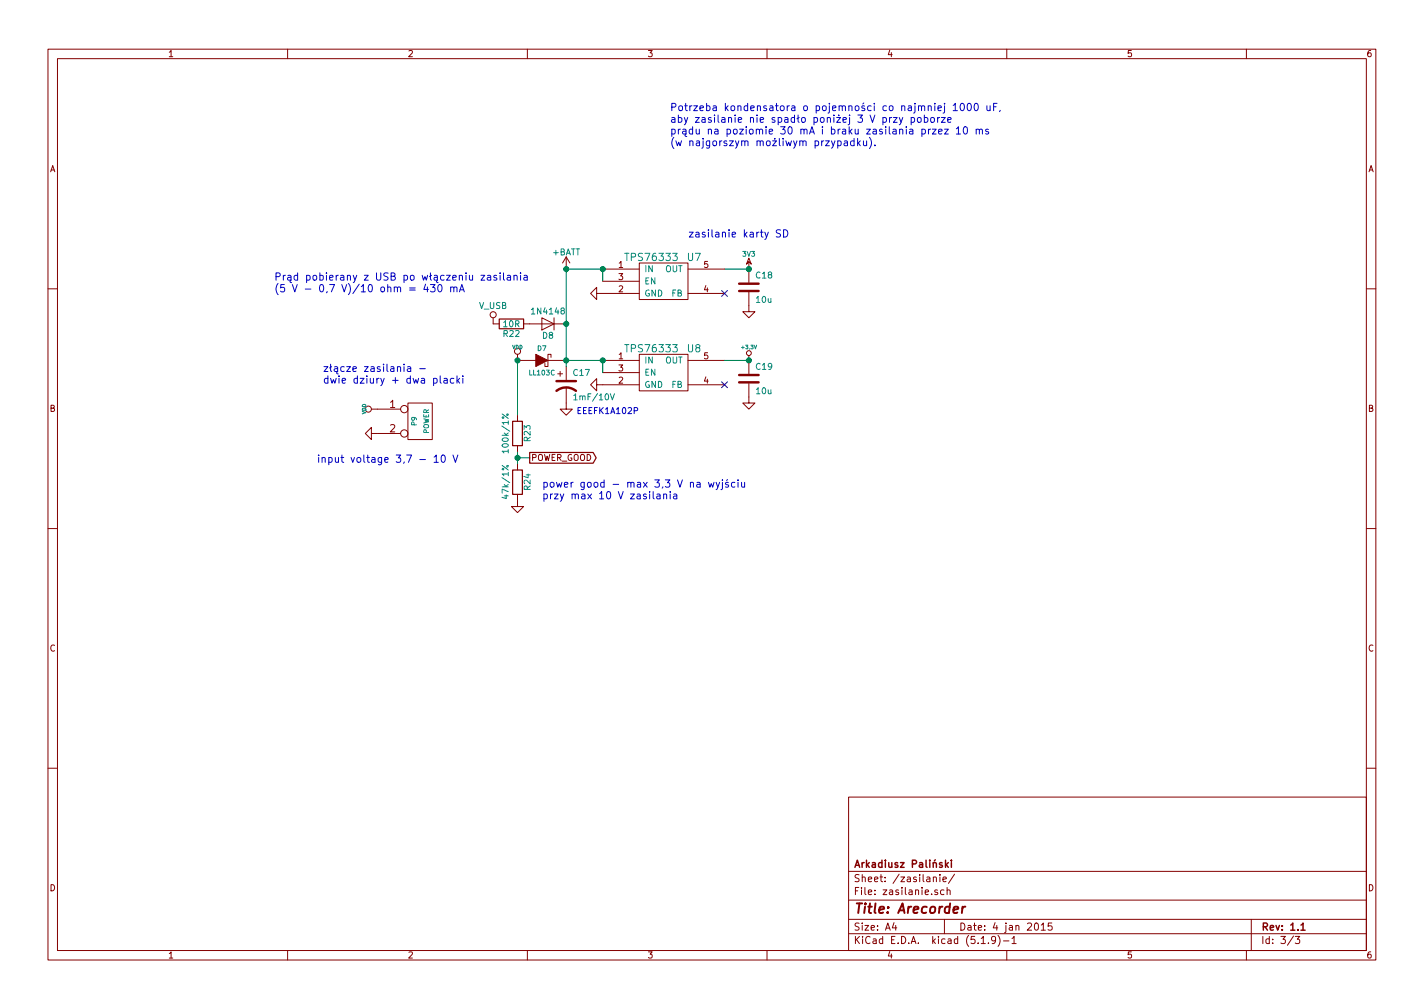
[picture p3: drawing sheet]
EESchema Schematic File Version 4
LIBS:rakieta-cache
EELAYER 30 0
EELAYER END
$Descr A4 11693 8268
encoding utf-8
Sheet 3 3
Title "Arecorder"
Date "4 jan 2015"
Rev "1.1"
Comp "Arkadiusz Paliński"
Comment1 ""
Comment2 ""
Comment3 ""
Comment4 ""
$EndDescr
Text Notes 5650 1950 0    60   ~ 0
zasilanie karty SD
$Comp
L power:VDD #PWR090
U 1 1
P 4250 2950
F 0 "#PWR090" H 4250 3050 30  0001 C CNN
F 1 "VDD" H 4250 3060 30  0000 C CNN
F 2 "" H 4250 2950 60  0001 C CNN
F 3 "" H 4250 2950 60  0001 C CNN
	1    4250 2950
	1    0    0    -1  
$EndComp
$Comp
L rakieta-rescue:CONN_2 P9
U 1 1
P 3450 3450
F 0 "P9" V 3400 3450 40  0000 C CNN
F 1 "POWER" V 3500 3450 40  0000 C CNN
F 2 "arek:conn_goldpin_2" H 3450 3450 60  0001 C CNN
F 3 "" H 3450 3450 60  0001 C CNN
	1    3450 3450
	1    0    0    -1  
$EndComp
$Comp
L Device:C C18
U 1 1
P 6150 2350
F 0 "C18" H 6200 2450 50  0000 L CNN
F 1 "10u" H 6200 2250 50  0000 L CNN
F 2 "arek:SM0805" H 6150 2350 60  0001 C CNN
F 3 "" H 6150 2350 60  0001 C CNN
	1    6150 2350
	1    0    0    -1  
$EndComp
$Comp
L Device:C C19
U 1 1
P 6150 3100
F 0 "C19" H 6200 3200 50  0000 L CNN
F 1 "10u" H 6200 3000 50  0000 L CNN
F 2 "arek:SM0805" H 6150 3100 60  0001 C CNN
F 3 "" H 6150 3100 60  0001 C CNN
	1    6150 3100
	1    0    0    -1  
$EndComp
$Comp
L power:GND #PWR091
U 1 1
P 4250 4100
F 0 "#PWR091" H 4250 4100 30  0001 C CNN
F 1 "GND" H 4250 4030 30  0001 C CNN
F 2 "" H 4250 4100 60  0001 C CNN
F 3 "" H 4250 4100 60  0001 C CNN
	1    4250 4100
	1    0    0    -1  
$EndComp
Text GLabel 4350 3750 2    50   Output ~ 0
POWER_GOOD
$Comp
L Device:R R24
U 1 1
P 4250 3950
F 0 "R24" V 4330 3950 50  0000 C CNN
F 1 "47k/1%" V 4150 3950 50  0000 C CNN
F 2 "arek:SM0603" H 4250 3950 60  0001 C CNN
F 3 "" H 4250 3950 60  0001 C CNN
	1    4250 3950
	1    0    0    -1  
$EndComp
$Comp
L Device:R R23
U 1 1
P 4250 3550
F 0 "R23" V 4330 3550 50  0000 C CNN
F 1 "100k/1%" V 4150 3550 50  0000 C CNN
F 2 "arek:SM0603" H 4250 3550 60  0001 C CNN
F 3 "" H 4250 3550 60  0001 C CNN
	1    4250 3550
	1    0    0    -1  
$EndComp
$Comp
L rakieta-rescue:3V3 #PWR096
U 1 1
P 6150 2200
F 0 "#PWR096" H 6150 2300 40  0001 C CNN
F 1 "3V3" H 6150 2325 40  0000 C CNN
F 2 "" H 6150 2200 60  0001 C CNN
F 3 "" H 6150 2200 60  0001 C CNN
	1    6150 2200
	1    0    0    -1  
$EndComp
$Comp
L power:GND #PWR094
U 1 1
P 4950 2400
F 0 "#PWR094" H 4950 2400 30  0001 C CNN
F 1 "GND" H 4950 2330 30  0001 C CNN
F 2 "" H 4950 2400 60  0001 C CNN
F 3 "" H 4950 2400 60  0001 C CNN
	1    4950 2400
	0    1    1    0   
$EndComp
$Comp
L power:GND #PWR095
U 1 1
P 4950 3150
F 0 "#PWR095" H 4950 3150 30  0001 C CNN
F 1 "GND" H 4950 3080 30  0001 C CNN
F 2 "" H 4950 3150 60  0001 C CNN
F 3 "" H 4950 3150 60  0001 C CNN
	1    4950 3150
	0    1    1    0   
$EndComp
$Comp
L rakieta-rescue:TPS76301 U7
U 1 1
P 5450 2300
F 0 "U7" H 5700 2500 60  0000 C CNN
F 1 "TPS76333" H 5350 2500 60  0000 C CNN
F 2 "arek:SOT23-5" H 5450 2300 60  0001 C CNN
F 3 "" H 5450 2300 60  0001 C CNN
	1    5450 2300
	1    0    0    -1  
$EndComp
NoConn ~ 5950 2400
$Comp
L power:GND #PWR097
U 1 1
P 6150 2500
F 0 "#PWR097" H 6150 2500 30  0001 C CNN
F 1 "GND" H 6150 2430 30  0001 C CNN
F 2 "" H 6150 2500 60  0001 C CNN
F 3 "" H 6150 2500 60  0001 C CNN
	1    6150 2500
	1    0    0    -1  
$EndComp
$Comp
L power:GND #PWR099
U 1 1
P 6150 3250
F 0 "#PWR099" H 6150 3250 30  0001 C CNN
F 1 "GND" H 6150 3180 30  0001 C CNN
F 2 "" H 6150 3250 60  0001 C CNN
F 3 "" H 6150 3250 60  0001 C CNN
	1    6150 3250
	1    0    0    -1  
$EndComp
$Comp
L power:GND #PWR088
U 1 1
P 3100 3550
F 0 "#PWR088" H 3100 3550 30  0001 C CNN
F 1 "GND" H 3100 3480 30  0001 C CNN
F 2 "" H 3100 3550 60  0001 C CNN
F 3 "" H 3100 3550 60  0001 C CNN
	1    3100 3550
	0    1    1    0   
$EndComp
NoConn ~ 5950 3150
$Comp
L rakieta-rescue:TPS76301 U8
U 1 1
P 5450 3050
F 0 "U8" H 5700 3250 60  0000 C CNN
F 1 "TPS76333" H 5350 3250 60  0000 C CNN
F 2 "arek:SOT23-5" H 5450 3050 60  0001 C CNN
F 3 "" H 5450 3050 60  0001 C CNN
	1    5450 3050
	1    0    0    -1  
$EndComp
$Comp
L rakieta-rescue:+3,3V #PWR098
U 1 1
P 6150 2950
F 0 "#PWR098" H 6150 2910 30  0001 C CNN
F 1 "+3,3V" H 6150 3060 30  0000 C CNN
F 2 "" H 6150 2950 60  0001 C CNN
F 3 "" H 6150 2950 60  0001 C CNN
	1    6150 2950
	1    0    0    -1  
$EndComp
Text Notes 5500 1200 0    60   ~ 0
Potrzeba kondensatora o pojemności co najmniej 1000 uF,\naby zasilanie nie spadło poniżej 3 V przy poborze\nprądu na poziomie 30 mA i braku zasilania przez 10 ms\n(w najgorszym możliwym przypadku).
Text Notes 2650 3150 0    60   ~ 0
złącze zasilania -\ndwie dziury + dwa placki
Text Notes 2600 3800 0    60   ~ 0
input voltage 3,7 - 10 V
$Comp
L power:VDD #PWR087
U 1 1
P 3100 3350
F 0 "#PWR087" H 3100 3450 30  0001 C CNN
F 1 "VDD" H 3100 3460 30  0000 C CNN
F 2 "" H 3100 3350 60  0001 C CNN
F 3 "" H 3100 3350 60  0001 C CNN
	1    3100 3350
	0    -1   -1   0   
$EndComp
$Comp
L rakieta-rescue:DIODESCH D7
U 1 1
P 4450 2950
F 0 "D7" H 4450 3050 40  0000 C CNN
F 1 "LL103C" H 4450 2850 40  0000 C CNN
F 2 "arek:SM1206_DIODE" H 4450 2950 60  0001 C CNN
F 3 "~" H 4450 2950 60  0000 C CNN
	1    4450 2950
	1    0    0    -1  
$EndComp
$Comp
L Device:CP1 C17
U 1 1
P 4650 3150
F 0 "C17" H 4700 3250 50  0000 L CNN
F 1 "1mF/10V" H 4700 3050 50  0000 L CNN
F 2 "arek:SMD_G_cap" H 4650 3150 60  0001 C CNN
F 3 "~" H 4650 3150 60  0000 C CNN
	1    4650 3150
	1    0    0    -1  
$EndComp
$Comp
L power:GND #PWR093
U 1 1
P 4650 3300
F 0 "#PWR093" H 4650 3300 30  0001 C CNN
F 1 "GND" H 4650 3230 30  0001 C CNN
F 2 "" H 4650 3300 60  0001 C CNN
F 3 "" H 4650 3300 60  0001 C CNN
	1    4650 3300
	1    0    0    -1  
$EndComp
Text Notes 4450 4100 0    60   ~ 0
power good - max 3,3 V na wyjściu\nprzy max 10 V zasilania
Text Notes 5250 3400 2    50   ~ 0
EEEFK1A102P
$Comp
L rakieta-rescue:V_USB #PWR089
U 1 1
P 4050 2650
F 0 "#PWR089" H 4050 2500 50  0001 C CNN
F 1 "V_USB" H 4050 2800 50  0000 C CNN
F 2 "" H 4050 2650 60  0000 C CNN
F 3 "" H 4050 2650 60  0000 C CNN
	1    4050 2650
	1    0    0    -1  
$EndComp
Connection ~ 4950 2200
Connection ~ 4250 3750
Connection ~ 4950 2950
Wire Wire Line
	4350 3750 4250 3750
Connection ~ 6150 2950
Wire Wire Line
	4950 2950 4950 3050
Wire Wire Line
	4950 2300 4950 2200
Connection ~ 6150 2200
Wire Wire Line
	5950 2950 6150 2950
Wire Wire Line
	5950 2200 6150 2200
Connection ~ 4650 2950
Wire Wire Line
	4250 3700 4250 3800
Wire Wire Line
	4950 2200 4650 2200
Connection ~ 4650 2650
Wire Wire Line
	4650 2950 4950 2950
Wire Wire Line
	4250 2950 4250 3400
Connection ~ 4250 2950
Wire Wire Line
	4650 2200 4650 3000
$Comp
L Device:D D8
U 1 1
P 4500 2650
F 0 "D8" H 4500 2750 50  0000 C CNN
F 1 "1N4148" H 4500 2550 50  0000 C CNN
F 2 "arek:SM0805_DIODE" H 4500 2650 60  0001 C CNN
F 3 "" H 4500 2650 60  0000 C CNN
	1    4500 2650
	-1   0    0    1   
$EndComp
$Comp
L Device:R R22
U 1 1
P 4200 2650
F 0 "R22" V 4280 2650 50  0000 C CNN
F 1 "10R" V 4200 2650 50  0000 C CNN
F 2 "arek:SM0603" H 4200 2650 60  0001 C CNN
F 3 "" H 4200 2650 60  0001 C CNN
	1    4200 2650
	0    1    1    0   
$EndComp
$Comp
L power:+BATT #PWR092
U 1 1
P 4650 2200
F 0 "#PWR092" H 4650 2050 50  0001 C CNN
F 1 "+BATT" H 4650 2340 50  0000 C CNN
F 2 "" H 4650 2200 60  0000 C CNN
F 3 "" H 4650 2200 60  0000 C CNN
	1    4650 2200
	1    0    0    -1  
$EndComp
Connection ~ 4650 2200
Text Notes 2250 2400 0    60   ~ 0
Prąd pobierany z USB po włączeniu zasilania\n(5 V - 0,7 V)/10 ohm = 430 mA
$EndSCHEMATC
